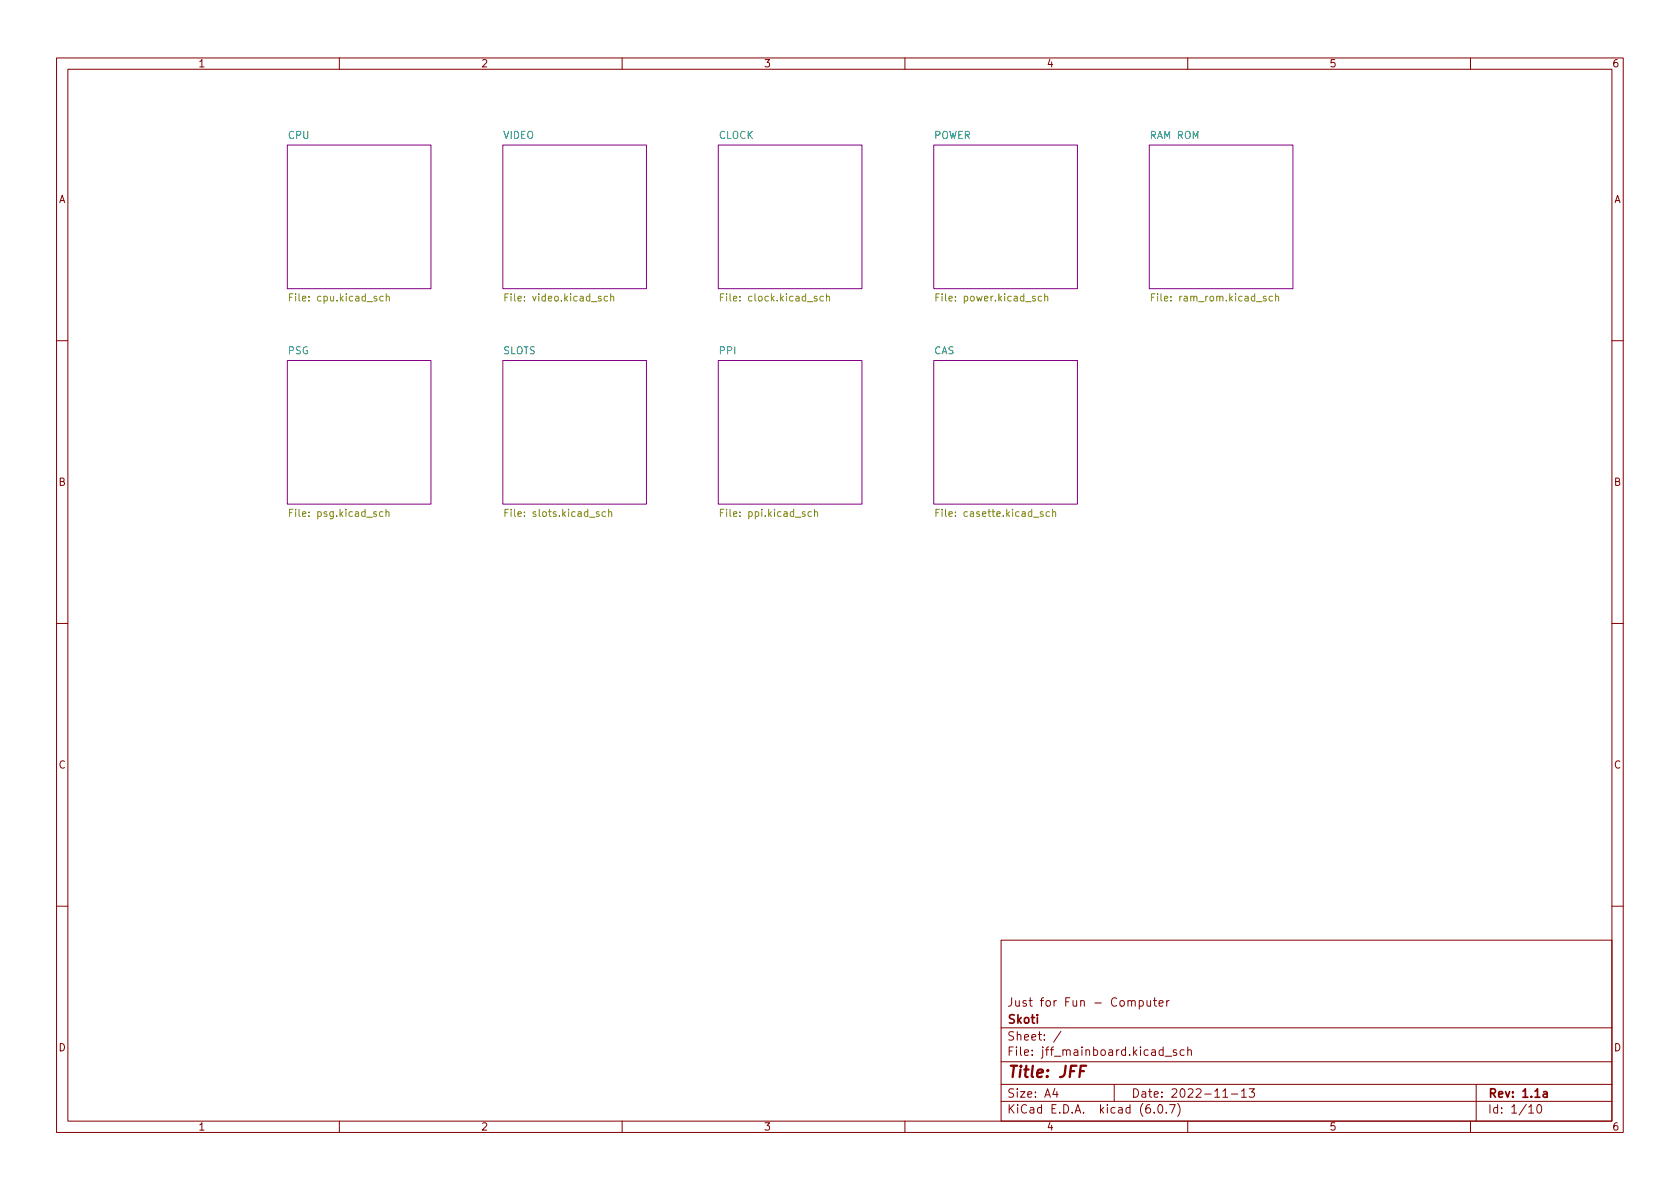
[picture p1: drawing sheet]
<svg xmlns="http://www.w3.org/2000/svg" width="297mm" height="210mm" viewBox="0 0 297 210" stroke-linecap="round" stroke-linejoin="round" font-family="sans-serif">
<g fill="none" stroke="#840000" stroke-width=".18">
<path d="M10 10.2h277v190.1h-277zM12 12.2h273v186.1h-273zM60 10.2v2M110 10.2v2M160 10.2v2M210 10.2v2M260 10.2v2M10 60.2h2M285 60.2h2M10 110.2h2M285 110.2h2M10 160.2h2"/>
<path d="M177 166.3h108v32h-108zM201.4 177l.5-.1 .2 .3v.4l-.1 .3h-.6M201.4 176.9v1.5M202.8 176.9l.1 1h.3l.2-.1M203.4 176.9v1M203.9 176.9h.6M204.1 176.4v1.3l.4 .2M204.9 177.4l.7-.1v-.3l-.5-.1-.2 .2 .1 .8h.6M206.3 176.9v1M206.7 176.9l-.3 .1-.1 .2M285 160.2h2M60 198.3v2"/>
<path d="M110 198.3v2M160 198.3v2M177 194.8h108M177 191.8h108M177 187.8h108M177 181.8h108M186.5 192.5l-.4 1h1M186.9 193v1M187.6 182.4l-1.3 1.9M197 191.8v3M204.1 196.7v.1M204.9 195.4l.2-.1a.81 .81 0 0 1 .6 .7 .81 .81 0 0 1-.3 .8h-.2a.81 .81 0 0 1-.6-.6 .81 .81 0 0 1 .3-.8z"/>
<path d="M206 186.8h1.1M206.2 196.7v.1M206.8 195.3h1l-.7 1.5M208 185.7l-.4-.1-.2 .2 .1 .3 .5 .1v.4h-.6M208.2 195.1a1.72 1.72 0 0 1 0 2.3M209.4 185.7l-.5-.1-.3 .3v.4l.2 .3h.6M210 198.3v2M210 185.8l.2-.2 .4 .1v.9M210 185.1v1.5M216.2 194h.9M217.7 193.5h1.2M219.5 193l.4-.5v1.5"/>
<path d="M219.5 194h.9M220.9 192.5h.9l-.5 .6 .4 .1v.7l-.2 .1h-.4l-.2-.1M260 198.3v2M261 191.8v6.5M270.3 195.8l.4-.5v1.5M270.3 196.8h.9M271.9 195.4l.2-.1a.81 .81 0 0 1 .6 .7 .81 .81 0 0 1-.3 .8h-.2a.81 .81 0 0 1-.6-.6 .81 .81 0 0 1 .3-.8z"/>
</g>
<path d="M272.9 193.1h.6l.1 .9M273.6 193.4l-.5 .1a.29 .29 0 0 0-.3 .2 .29 .29 0 0 0 .3 .3h.5" fill="none" stroke="#840000" stroke-width=".3"/>
<path d="M192 188.5h-.9l-.3 2" fill="none" stroke="#840000" stroke-width=".4"/>
<g fill="#fff" stroke="#fff" stroke-width=".18">
<path d="M50.8 25.6h25.4v25.4h-25.4z"/>
<path d="M88.9 25.6h25.4v25.4h-25.4z"/>
<path d="M50.8 63.7h25.4v25.4h-25.4z"/>
<path d="M88.9 63.7h25.4v25.4h-25.4z"/>
<path d="M127 25.6h25.4v25.4h-25.4z"/>
<path d="M165.1 25.6h25.4v25.4h-25.4z"/>
<path d="M203.2 25.6h25.4v25.4h-25.4z"/>
<path d="M165.1 63.7h25.4v25.4h-25.4z"/>
<path d="M127 63.7h25.4v25.4h-25.4z"/>
</g>
<path d="M50.8 25.6h25.4v25.4h-25.4zM88.9 25.6h25.4v25.4h-25.4zM127 25.6h25.4v25.4h-25.4zM165.1 25.6h25.4v25.4h-25.4zM203.2 25.6h25.4v25.4h-25.4zM50.8 63.7h25.4v25.4h-25.4zM88.9 63.7h25.4v25.4h-25.4zM127 63.7h25.4v25.4h-25.4zM165.1 63.7h25.4v25.4h-25.4z" fill="none" stroke="#840084" stroke-width=".18"/>
<g fill="none" stroke="#848400" stroke-width=".18">
<path d="M51.2 52.6h.4M51.8 52h-.6v1.2M67.8 52.4h-.4l-.3 .2 .2 .6h.5M68.3 52.5l.2-.1h.3v.8M68.3 52v1.2M89.3 52.6h.4M89.9 52h-.6v1.2M107.4 52.4h-.3l-.3 .2 .1 .6h.5M108 52.5l.2-.1h.3v.8M108 52v1.2M127.4 52.6h.4M128 52h-.6v1.2"/>
<path d="M145.6 52.4h-.4l-.2 .2 .1 .6h.5M146.1 52.5l.2-.1h.3l.1 .8M146.1 52v1.2M165.5 52.6h.4M166.1 52h-.6v1.2M184.2 52.4h-.4l-.2 .2 .1 .6h.5M184.7 52.5l.2-.1h.3l.1 .8M184.7 52v1.2M203.6 52.6h.4M204.2 52h-.6v1.2M225 52.4h-.4l-.2 .2 .1 .6h.5M225.5 52.5l.2-.1h.3l.1 .8"/>
<path d="M225.5 52v1.2M51.2 90.7h.4M51.8 90.1h-.6v1.2M67.7 90.5h-.4l-.2 .2 .1 .6h.5M68.2 90.6l.2-.1h.3l.1 .8M68.2 90.1v1.2M89.3 90.7h.4M89.9 90.1h-.6v1.2M107.1 90.5h-.4l-.2 .2 .1 .6h.5M107.6 90.6l.2-.1h.3l.1 .8M107.6 90.1v1.2M127.4 90.7h.4"/>
<path d="M128 90.1h-.6v1.2M143.5 90.5h-.4l-.2 .2 .1 .6h.5M144 90.6l.2-.1h.3l.1 .8M144 90.1v1.2M165.5 90.7h.4M166.1 90.1h-.6v1.2M185.6 90.5h-.4l-.2 .2 .1 .6h.5M186.1 90.6l.2-.1h.3v.8M186.1 90.1v1.2"/>
</g>
<text font-size="2.8" fill="#840000" x="178" y="190.6">Title: JFF</text>
<g font-size="2.1" fill="#840000">
<text x="178" y="178">Just for Fun - Computer</text>
<text x="178" y="184">Sheet: /</text>
<text x="178" y="181">Skoti</text>
<text x="178" y="186.7">File: jff_mainboard.kicad_sch</text>
<text x="178" y="196.9">KiCad E.D.A. kicad (6.0.7)</text>
<text x="178" y="194.1">Size: A4</text>
<text x="200" y="194.1">Date: 2022-11-13</text>
<text x="263" y="194.1">Rev: 1.1a</text>
<text x="263" y="196.9">Id: 1/10</text>
</g>
<g font-size="1.8" fill="#840000">
<text x="35" y="11.9">1</text>
<text x="85" y="11.9">2</text>
<text x="135" y="11.9">3</text>
<text x="185" y="11.9">4</text>
<text x="235" y="11.9">5</text>
<text x="285" y="11.9">6</text>
<text x="10.3" y="35.9">A</text>
<text x="285.3" y="35.9">A</text>
<text x="10.3" y="85.9">B</text>
<text x="285.3" y="85.9">B</text>
<text x="10.3" y="135.9">C</text>
<text x="285.3" y="135.9">C</text>
<text x="10.3" y="185.9">D</text>
<text x="285.3" y="185.9">D</text>
<text x="35" y="199.9">1</text>
<text x="85" y="199.9">2</text>
<text x="135" y="199.9">3</text>
<text x="185" y="199.9">4</text>
<text x="235" y="199.9">5</text>
<text x="285" y="199.9">6</text>
</g>
<g font-size="1.8" fill="#008484">
<text x="50.9" y="24.5">CPU</text>
<text x="88.9" y="24.5">VIDEO</text>
<text x="127" y="24.5">CLOCK</text>
<text x="165.1" y="24.5">POWER</text>
<text x="203.4" y="24.5">RAM ROM</text>
<text x="50.9" y="62.6">PSG</text>
<text x="88.9" y="62.6">SLOTS</text>
<text x="127.2" y="62.6">PPI</text>
<text x="165.1" y="62.6">CAS</text>
</g>
<g font-size="1.8" fill="#848400">
<text x="51.9" y="53.3">File: cpu.kicad_sch</text>
<text x="90" y="53.3">File: video.kicad_sch</text>
<text x="128.2" y="53.3">File: clock.kicad_sch</text>
<text x="166.2" y="53.3">File: power.kicad_sch</text>
<text x="204.5" y="53.3">File: ram_rom.kicad_sch</text>
<text x="51.8" y="91.4">File: psg.kicad_sch</text>
<text x="90.1" y="91.4">File: slots.kicad_sch</text>
<text x="128.1" y="91.4">File: ppi.kicad_sch</text>
<text x="166.4" y="91.4">File: casette.kicad_sch</text>
</g>
</svg>
